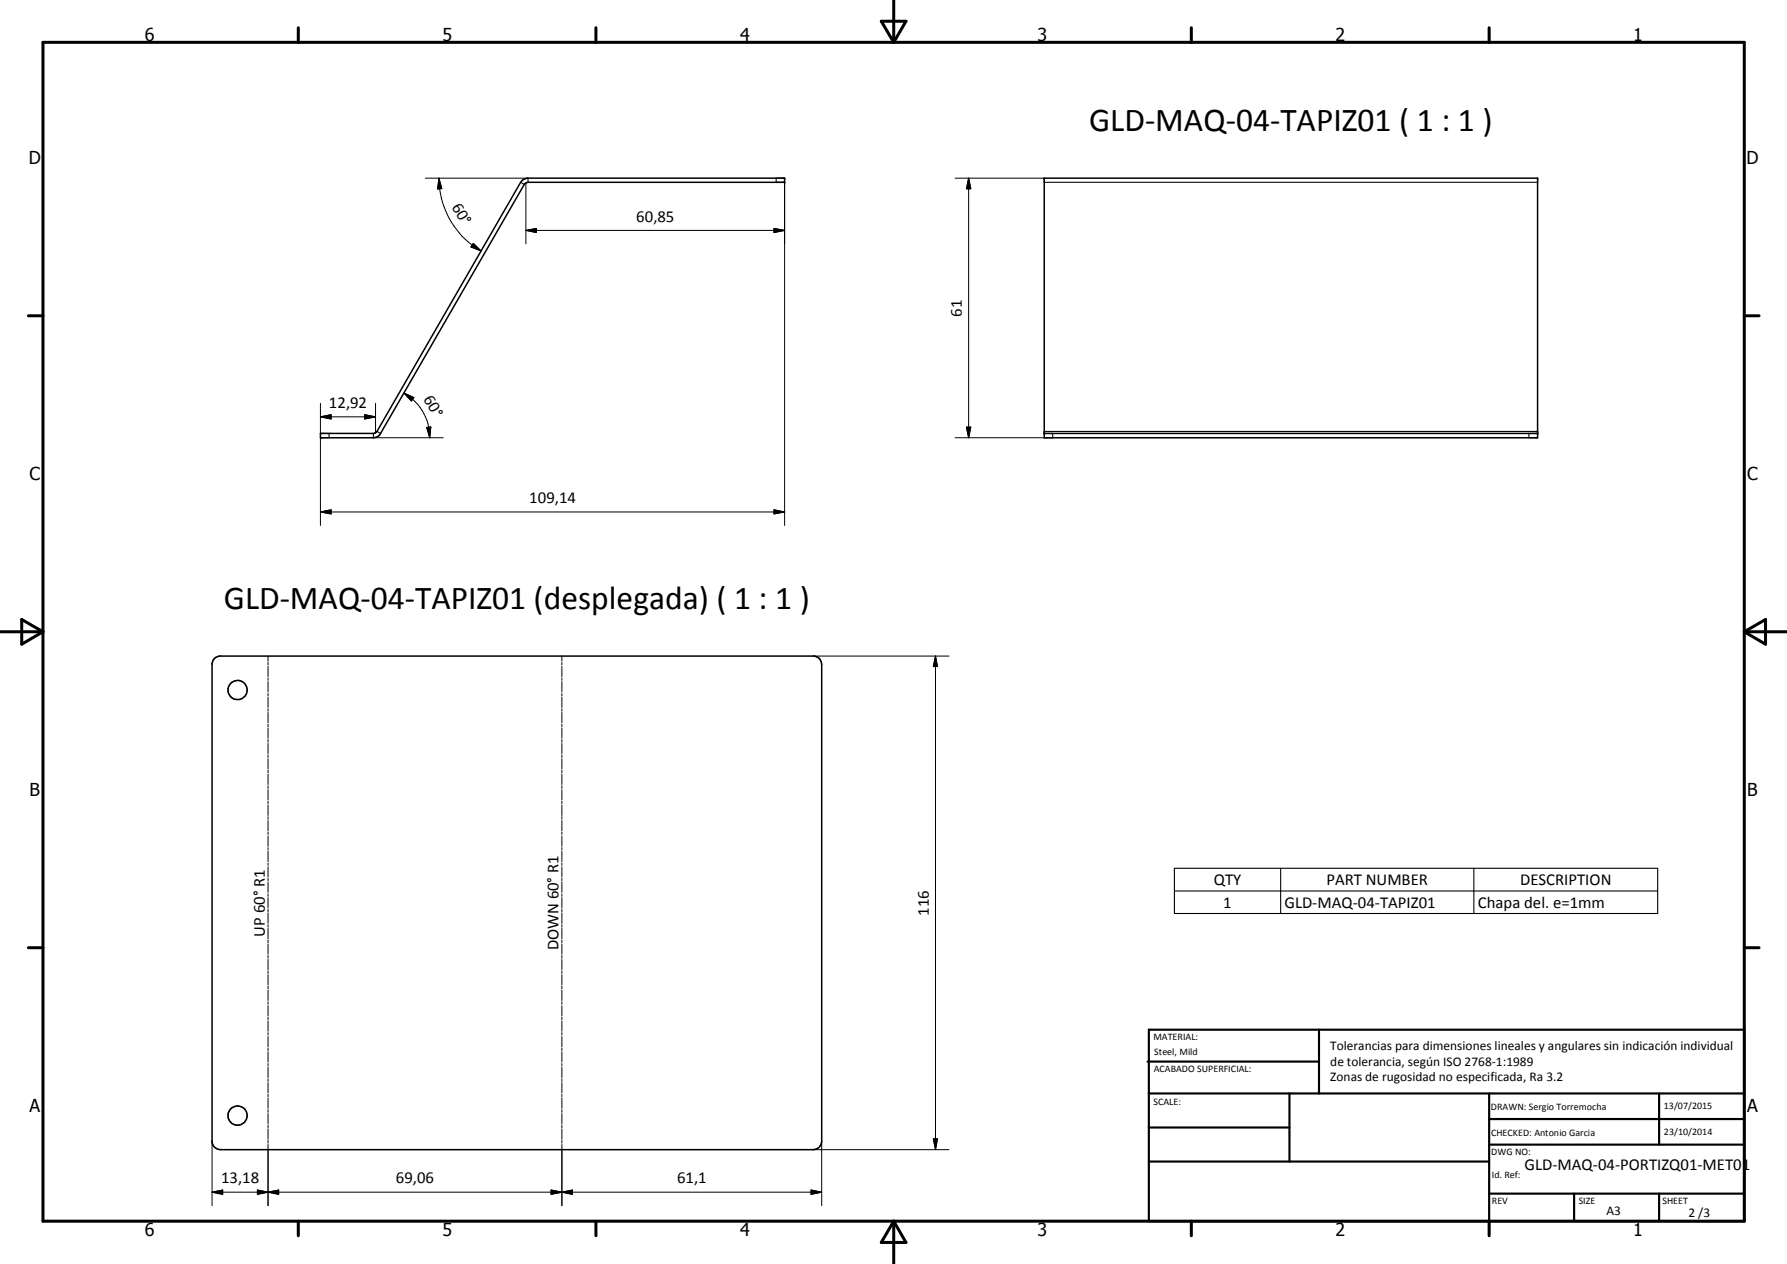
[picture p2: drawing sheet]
<svg xmlns="http://www.w3.org/2000/svg" width="420mm" height="297mm" viewBox="0 0 420 297" stroke-linecap="round" stroke-linejoin="round" font-family="sans-serif">
<g fill="none" stroke="#000" stroke-width=".35">
<path d="M122.8 42.3l1.4-.4h60.3v.9h-60.3l-.6 .3-34.3 59.1-.5 .4-1 .3h-12.5v-1h12.7l.6-.5zM245.5 41.9h116v61h-116zM245.5 101.9h116M50.3 154.9l1.2-.7h140a1.98 1.98 0 0 1 1.7 2v111.9a2 2 0 0 1-2 2.1h-139.4a2.07 2.07 0 0 1-1.9-1.7v-112.7z"/>
<circle cx="55.9" cy="162.2" r="2.26"/>
<circle cx="55.9" cy="262.2" r="2.27"/>
</g>
<g fill="none" stroke="#000" stroke-width=".25">
<path d="M122.4 42.8l.9 .5M124.2 41.9v.9M182.5 41.9v.9M245.5 42.8h116M77.4 101.9v1M87.8 101.9v1M88.6 101.4l.9 .5M245.5 101.4h116M247.5 101.9v1M359.5 101.9v1M276.1 204h113.7v10.7h-113.7zM276.1 209.4h113.7"/>
<path d="M301.1 204v10.7M346.5 204v10.7"/>
</g>
<g fill="#000">
<circle cx="184.5" cy="42.8" r=".18"/>
<circle cx="184.5" cy="41.9" r=".18"/>
<circle cx="245.5" cy="101.9" r=".18"/>
<circle cx="361.5" cy="101.9" r=".18"/>
</g>
<g fill="none" stroke="#000" stroke-width=".24">
<path d="M100 41.9h24.2M103.2 41.9l.7 2.4-1 .1zM103.2 41.9a19.8 19.8 0 0 0 9.9 17.1M111.3 57.2l1.8 1.8-2.4-1zM123.6 54.1l2.5-.4v1zM123.6 54.1h60.9M123.6 43v14.3M182 53.7l2.5 .4-2.5 .6zM184.5 42.8v80.7M224.6 41.9h20.9M227.7 41.9l.5 2.5h-1zM227.7 41.9v61"/>
<path d="M75.3 98l2.5-.5v1zM75.3 98h13M75.3 94.8v7.1M85.8 97.5l2.5 .5-2.5 .5zM88.3 94.8v6.9M95 92.4l2.3 1-.6 .8zM95 92.4a12 12 0 0 1 6 10.5M75.3 102.9v20.6M87.8 102.9h16.4M100.3 100.5l1-.2-.3 2.6zM182 119.8l2.5 .5-2.5 .5zM224.6 102.9h22.9"/>
<path d="M227.2 100.4h1l-.5 2.5zM75.3 120.3l2.5-.5v1zM75.3 120.3h109.2M63 154.2v1.2M63 155.7v.6M63 156.6v2.4M63 159.3v.6M132.1 154.2v1.2M132.1 155.7v.6M132.1 156.6v2.4M132.1 159.3v.6M191.2 154.2h31.9"/>
<path d="M220 154.2l.4 2.4h-1zM220 154.2v116M63 160.2v2.4M63 162.9v.6M63 163.8v2.4M63 166.5v.6M63 167.4v2.4M63 170.2v.6M63 171.1v2.4M63 173.8v.6M63 174.7v2.4M63 177.4v.6"/>
<path d="M63 178.3v2.4M132.1 160.2v2.4M132.1 162.9v.6M132.1 163.8v2.4M132.1 166.5v.6M132.1 167.4v2.4M132.1 170.2v.6M132.1 171.1v2.4M132.1 173.8v.6M132.1 174.7v2.4M132.1 177.4v.6M132.1 178.3v2.4"/>
<path d="M63 181v.7M63 181.9v2.5M63 184.7v.6M63 185.6v2.4M63 188.3v.6M63 189.2v2.4M63 191.9v.6M63 192.8v2.4M63 195.5v.6M63 196.5v2.4M63 199.2v.6M132.1 181v.7"/>
<path d="M132.1 181.9v2.5M132.1 184.7v.6M132.1 185.6v2.4M132.1 188.3v.6M132.1 189.2v2.4M132.1 191.9v.6M132.1 192.8v2.4M132.1 195.5v.6M132.1 196.5v2.4M132.1 199.2v.6M63 200.1v2.4M63 202.8v.6"/>
<path d="M63 203.7v2.4M63 206.4v.6M63 207.3v2.4M63 210.1v.6M63 210.9v2.5M63 213.7v.6M63 214.5v2.5M63 217.3v.6M63 218.2v2.4M132.1 200.1v2.4M132.1 202.8v.6M132.1 203.7v2.4"/>
<path d="M132.1 206.4v.6M132.1 207.3v2.4M132.1 210.1v.6M132.1 210.9v2.5M132.1 213.7v.6M132.1 214.5v2.5M132.1 217.3v.6M132.1 218.2v2.4M63 220.9v.6M63 221.8v2.4M63 224.5v.7M63 225.5v2.4"/>
<path d="M63 228.2v.6M63 229.1v2.4M63 231.8v.6M63 232.7v2.4M63 235.4v.6M63 236.3v2.5M63 239.1v.5M63 239.9v2.5M132.1 220.9v.6M132.1 221.8v2.4M132.1 224.5v.7M132.1 225.5v2.4"/>
<path d="M132.1 228.2v.6M132.1 229.1v2.4M132.1 231.8v.6M132.1 232.7v2.4M132.1 235.4v.6M132.1 236.3v2.5M132.1 239.1v.5M132.1 239.9v2.5M63 242.7v.5M63 243.6v2.4M63 246.3v.6M63 247.2v2.4"/>
<path d="M63 249.9v.6M63 250.8v2.4M63 253.5v.6M63 254.4v2.4M63 257.2v.6M63 258.1v2.4M132.1 242.7v.5M132.1 243.6v2.4M132.1 246.3v.6M132.1 247.2v2.4M132.1 249.9v.6M132.1 250.8v2.4"/>
<path d="M132.1 253.5v.6M132.1 254.4v2.4M132.1 257.2v.6M132.1 258.1v2.4M49.9 268.1v15.2M60.5 279.7l2.5 .5-2.5 .5zM60.5 279.7l5 1v-1l-5 1zM63 260.8v.6M63 261.7v2.4M63 264.4v.6M63 265.3v2.5M63 268v.6"/>
<path d="M63 268.9v14.4M129.6 279.7l2.5 .5-2.5 .5zM132.1 260.8v.6M132.1 261.7v2.4M132.1 264.4v.6M132.1 265.3v2.5M132.1 268v.6M132.1 268.9v14.4M190.7 279.7l2.5 .5-2.5 .5zM191.2 270.2h31.9M193.2 268.1v15.2M219.4 267.6h1l-.4 2.6z"/>
<path d="M49.9 280.2l2.5-.5v1zM49.9 280.2h143.3M63 280.2l2.5-.5v1zM132.1 280.2l2.5-.5v1z"/>
</g>
<g fill="none" stroke="#000" stroke-width=".71">
<path d="M10.1 9.9h400v277.1h-400zM70.1 6.5v3.4M140.1 6.5v3.4M207.2 5h5.8l-2.9 4.9zM210.1 0v9.9M280.1 6.5v3.4M350.1 6.5v3.4M6.7 74.2h3.4M410.1 74.2h3.5M.1 148.5h10M5.1 145.6l5 2.9-5 2.9zM410.1 148.5h10"/>
<path d="M410.1 148.5l5-2.9v5.8zM6.7 222.7h3.4M410.1 222.7h3.5M70.1 287v3.4M140.1 287v3.4M210.1 287v10M210.1 287l2.9 5h-5.8zM280.1 287v3.4M350.1 287v3.4"/>
</g>
<g fill="none" stroke="#000" stroke-width=".51">
<path d="M269.8 249.5h40.3M270.1 242h140v45h-140zM270.1 257h140M303.2 257v16M310.1 242v15M350.1 257v30M390.1 257v12M270.1 265h33.1M270.1 273h80M350.1 269h60M350.1 263h60M350.1 280.5h60"/>
<path d="M370.1 280.5v6.5M390.1 280.5v6.5"/>
</g>
<g fill="#000">
<path d="M103.2 41.9l.7 2.4-1 .1zM111.3 57.2l1.8 1.8-2.4-1zM123.6 54.1l2.5-.4v1zM182 53.7l2.5 .4-2.5 .6zM227.7 41.9l.5 2.5h-1zM75.3 98l2.5-.5v1zM85.8 97.5l2.5 .5-2.5 .5zM95 92.4l2.3 1-.6 .8zM75.3 120.3l2.5-.5v1zM100.3 100.5l1-.2-.3 2.6zM227.2 100.4h1l-.5 2.5zM182 119.8l2.5 .5-2.5 .5z"/>
<path d="M220 154.2l.4 2.4h-1zM49.9 280.2l2.5-.5v1zM63 280.2l2.5-.5v1zM132.1 280.2l2.5-.5v1zM219.4 267.6h1l-.4 2.6zM60.5 279.7l2.5 .5-2.5 .5zM129.6 279.7l2.5 .5-2.5 .5zM190.7 279.7l2.5 .5-2.5 .5z"/>
</g>
<g font-size="7.9">
<text x="256.1" y="30.8">GLD-MAQ-04-TAPIZ01 ( 1 : 1 )</text>
<text x="52.7" y="143">GLD-MAQ-04-TAPIZ01 (desplegada) ( 1 : 1 )</text>
</g>
<g font-size="4.2">
<text x="34" y="9.6">6</text>
<text x="104" y="9.6">5</text>
<text x="174" y="9.6">4</text>
<text x="244" y="9.6">3</text>
<text x="314" y="9.6">2</text>
<text x="384" y="9.6">1</text>
<text x="6.8" y="38.7">D</text>
<text x="410.6" y="38.7">D</text>
<text x="7" y="112.9">C</text>
<text x="410.8" y="112.9">C</text>
<text x="7" y="187.1">B</text>
<text x="410.8" y="187.1">B</text>
<text x="7" y="261.4">A</text>
<text x="410.8" y="261.4">A</text>
<text x="34" y="290.4">6</text>
<text x="104" y="290.4">5</text>
<text x="174" y="290.4">4</text>
<text x="244" y="290.4">3</text>
<text x="314" y="290.4">2</text>
<text x="384" y="290.4">1</text>
</g>
<g font-size="3.9">
<text x="106.2" y="48.6" transform="rotate(60 106.2 48.6)">60°</text>
<text x="149.6" y="52.1">60,85</text>
<text x="226.2" y="74.4" transform="rotate(-90 226.2 74.4)">61</text>
<text x="77.3" y="95.9">12,92</text>
<text x="99.5" y="93.8" transform="rotate(60 99.5 93.8)">60°</text>
<text x="124.4" y="118.2">109,14</text>
<text x="285.4" y="208">QTY</text>
<text x="311.9" y="208">PART NUMBER</text>
<text x="357.4" y="208">DESCRIPTION</text>
<text x="218.4" y="215.2" transform="rotate(-90 218.4 215.2)">116</text>
<text x="287.6" y="213.3">1</text>
<text x="302" y="213.3">GLD-MAQ-04-TAPIZ01</text>
<text x="347.5" y="213.4">Chapa del. e=1mm</text>
<text x="62.3" y="220.1" transform="rotate(-90 62.3 220.1)">UP 60° R1</text>
<text x="131.3" y="223.3" transform="rotate(-90 131.3 223.3)">DOWN 60° R1</text>
<text x="358.5" y="275">GLD-MAQ-04-PORTIZQ01-MET01</text>
<text x="52" y="278.1">13,18</text>
<text x="93.1" y="278.1">69,06</text>
<text x="159.2" y="278.1">61,1</text>
</g>
<g font-size="3.1">
<text x="312.7" y="246.8">Tolerancias para dimensiones lineales y angulares sin indicación individual</text>
<text x="312.7" y="250.4">de tolerancia, según ISO 2768-1:1989</text>
<text x="312.7" y="254">Zonas de rugosidad no especificada, Ra 3.2</text>
<text x="377.7" y="285.6">A3</text>
<text x="397" y="285.9">2 /3</text>
</g>
<g font-size="2.4">
<text x="271.2" y="244.4">MATERIAL:</text>
<text x="271.3" y="252">ACABADO SUPERFICIAL:</text>
<text x="271.4" y="247.9">Steel, Mild</text>
<text x="271.2" y="259.7">SCALE:</text>
<text x="350.6" y="260.8">DRAWN: Sergio Torremocha</text>
<text x="391.2" y="260.6">13/07/2015</text>
<text x="350.6" y="267">CHECKED: Antonio Garcia</text>
<text x="391.2" y="266.7">23/10/2014</text>
<text x="350.6" y="271.4">DWG NO:</text>
<text x="350.8" y="276.9">Id. Ref:</text>
<text x="350.8" y="282.8">REV</text>
<text x="371.2" y="282.9">SIZE</text>
<text x="390.9" y="282.9">SHEET</text>
</g>
</svg>
